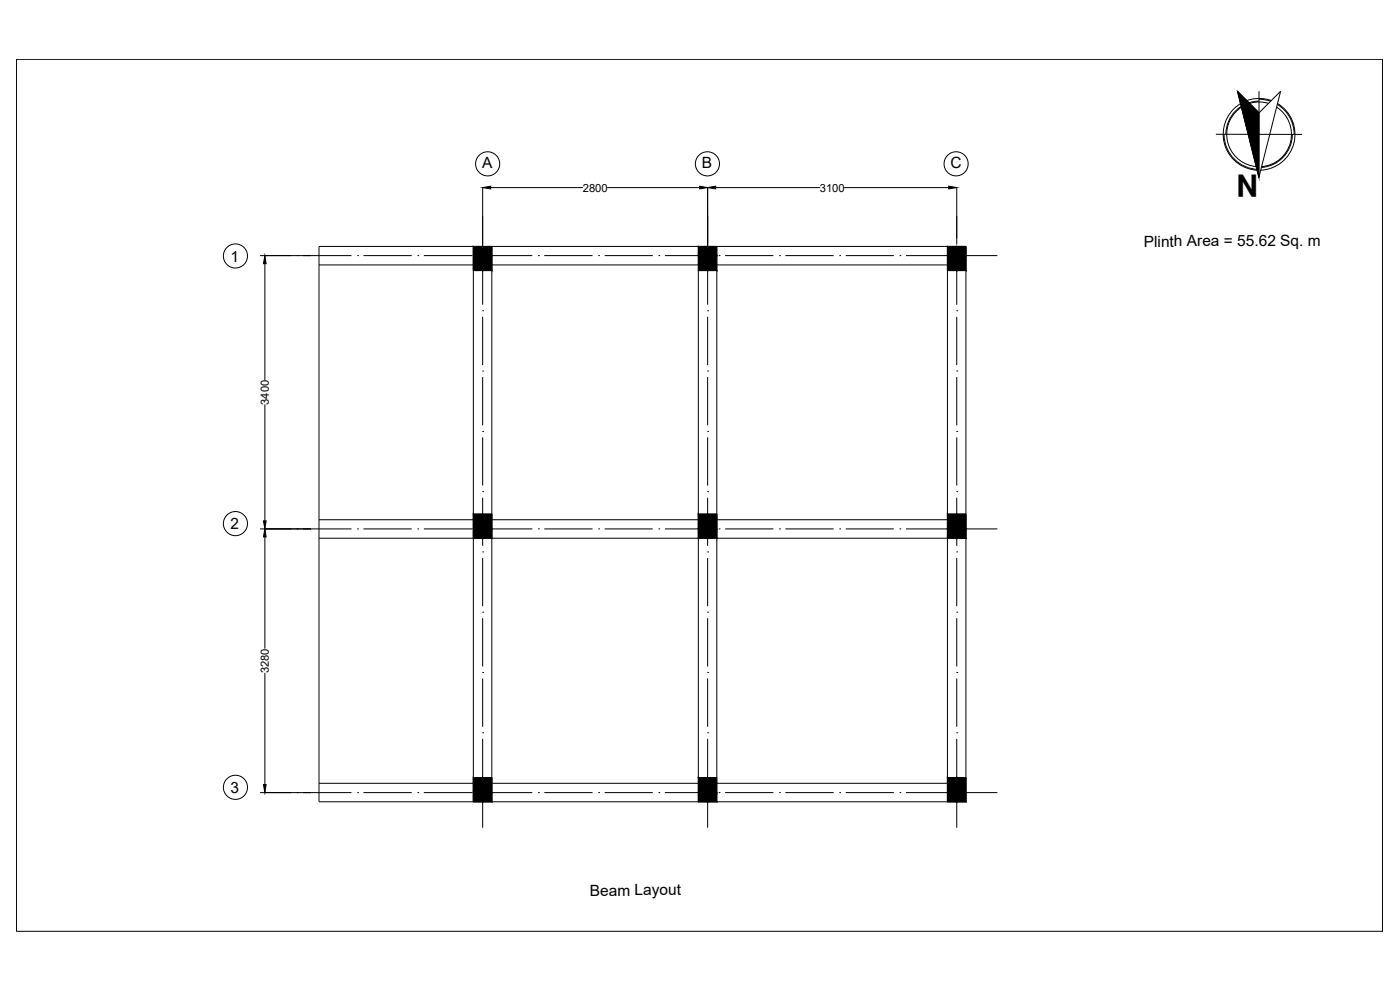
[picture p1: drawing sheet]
<svg xmlns="http://www.w3.org/2000/svg" width="420mm" height="297mm" viewBox="0 0 420 297" stroke-linecap="round" stroke-linejoin="round" font-family="sans-serif">
<!-- layer: 0 -->
<g fill="none" stroke="#000" stroke-width=".3">
<path d="M4.9 17.8h410v261.6h-410zM371.4 27.4l6.5 6.5 6.4-6.5-6.5 25.8zM377.9 27.4l-.1 25.8M377.9 30.3a10 10 0 0 0-10 10M377.9 29.8l3.4 .6M380.7 31a9.7 9.7 0 0 0-12.4 7.5 9.7 9.7 0 0 0 8.7 11.5M381.5 30.2a10.8 10.8 0 0 0-14.2 8 10.8 10.8 0 0 0 10 12.9M383.2 32.2a9.7 9.7 0 0 1 4.1 10.5 9.7 9.7 0 0 1-8.6 7.3M383.4 31.3a10.5 10.5 0 0 1 5 9M383.4 31.1a10.8 10.8 0 0 1 4.9 11.8 10.8 10.8 0 0 1-9.9 8.2M144.9 56.2v18.1M147.3 56.3h27.6"/>
<path d="M182.2 56.3h27.8M212.4 56.2v18.1M214.8 56.3h31.4M253.4 56.3h31.3M287.1 56.2v17.1M364.9 40.3h25.9M367.4 40.3a10.5 10.5 0 0 0 10.5 10.5M387.8 40.3a10 10 0 0 1-9.2 10M78 76.7h27.5M79.5 79.1v35M89.2 76.7h.1M95.7 73.9h194.2v166.7h-194.2z"/>
<path d="M95.7 79.5h188.6M107.3 76.7h.1M109.1 76.7h14.5M125.4 76.7h.1M127.2 76.7h14.5M142.1 73.9h5.5v7.3h-5.5zM142.1 73.9v166.7M143.5 76.7h.1M144.9 75.2h.1M144.9 77v14.4M145.3 76.7h14.5M147.6 73.9v166.7"/>
<path d="M161.6 76.7h.1M163.4 76.7h14.4M179.6 76.7h.1M181.5 76.7h14.4M197.7 76.7h.1M199.5 76.7h14.5M209.6 73.9h5.5v7.3h-5.5zM212.4 75.2h.1M212.4 76.9v14.5M215.8 76.7h.1M217.6 76.7h14.5M233.9 76.7h.1"/>
<path d="M235.7 76.7h14.5M252 76.7h.1M253.8 76.7h14.5M270.1 76.7h.1M271.9 76.7h14.5M284.3 73.9h5.6v7.3h-5.6zM284.3 73.9v166.7M287.1 75.2h.1M287.1 77v14.4M288.1 76.7h.1M290 76.7h9.3M144.9 93.2h.1"/>
<path d="M144.9 95.1v14.4M209.6 81.2v152.1M212.4 93.2h.1M212.4 95.1v14.4M215.1 81.2v152.1M287.1 93.2h.1M287.1 95.1v14.4M144.9 111.3h.1M144.9 113.1v14.5M212.4 111.3h.1M212.4 113.1v14.5M287.1 111.3h.1"/>
<path d="M287.1 113.1v14.5M79.5 121.3v35M144.9 129.4h.1M144.9 131.2v14.5M212.4 129.4h.1M212.4 131.2v14.5M287.1 129.4h.1M287.1 131.2v14.5M78 158.7h27.5M89.2 158.7h.1M95.7 155.9h194.2M107.3 158.7h.1"/>
<path d="M109.1 158.7h14.5M125.4 158.7h.1M127.2 158.7h14.5M142.1 154.2h5.5v7.3h-5.5zM143.5 158.7h.1M144.9 147.5h.1M144.9 149.3v14.5M145.3 158.7h14.5M161.6 158.7h.1M163.4 158.7h14.4M179.6 158.7h.1M181.5 158.7h14.4"/>
<path d="M197.7 158.7h.1M199.5 158.7h14.5M209.6 154.2h5.5v7.3h-5.5zM212.4 147.5h.1M212.4 157.8h.1M212.4 149.3v14.5M215.8 158.7h.1M217.6 158.7h14.5M233.9 158.7h.1M235.7 158.7h14.5M252 158.7h.1M253.8 158.7h14.5"/>
<path d="M270.1 158.7h.1M271.9 158.7h14.5M284.3 154.2h5.6v7.3h-5.6zM287.1 147.5h.1M287.1 149.3v14.5M288.1 158.7h.1M290 158.7h9.3M79.5 161.1v33.5M95.7 161.5h194.2M144.9 165.6h.1M144.9 167.4v14.5M212.4 165.6h.1"/>
<path d="M212.4 167.4v14.5M287.1 165.6h.1M287.1 167.4v14.5M144.9 183.7h.1M144.9 185.5v14.5M212.4 183.7h.1M212.4 185.5v14.5M287.1 183.7h.1M287.1 185.5v14.5M79.5 201.9v33.5M144.9 219.9h.1M144.9 201.8h.1"/>
<path d="M144.9 203.6v14.4M212.4 219.9h.1M212.4 201.8h.1M212.4 203.6v14.4M287.1 219.9h.1M287.1 201.8h.1M287.1 203.6v14.4M78 237.8h27.5M89.2 237.8h.1M95.7 235h188.6M107.3 237.8h.1M109.1 237.8h14.5"/>
<path d="M125.4 237.8h.1M127.2 237.8h14.5M142.1 233.3h5.5v7.3h-5.5zM143.5 237.8h.1M144.9 237.9h.1M144.9 221.7v14.4M144.9 239.8v8.6M145.3 237.8h14.5M161.6 237.8h.1M163.4 237.8h14.4M179.6 237.8h.1M181.5 237.8h14.4"/>
<path d="M197.7 237.8h.1M199.5 237.8h14.5M209.6 233.3h5.5v7.3h-5.5zM212.4 237.9h.1M212.4 221.7v14.4M212.4 239.8v8.6M215.8 237.8h.1M217.6 237.8h14.5M233.9 237.8h.1M235.7 237.8h14.5M252 237.8h.1M253.8 237.8h14.5"/>
<path d="M270.1 237.8h.1M271.9 237.8h14.5M284.3 233.3h5.6v7.3h-5.6zM287.1 237.9h.1M287.1 221.7v14.4M287.1 239.8v8.6M288.1 237.8h.1M290 237.8h9.3"/>
<circle cx="146.4" cy="49.2" r="3.6"/>
<circle cx="212.3" cy="49.2" r="3.6"/>
<circle cx="286.9" cy="49.2" r="3.6"/>
<circle cx="70.7" cy="76.8" r="3.6"/>
<circle cx="70.7" cy="157.1" r="3.6"/>
<circle cx="70.7" cy="236.2" r="3.6"/>
</g>
<g fill="#000" stroke="#000" stroke-width=".3">
<path d="M144.9 56.3l2.4-.4v.8zM210 55.9l2.4 .4-2.4 .4zM212.4 56.3l2.4-.4v.8zM284.7 55.9l2.4 .4-2.4 .4zM371.4 27.4l6.5 6.5-.1 19.3zM79.5 76.7l.4 2.4h-.8zM79.1 156.3h.8l-.4 2.4zM79.5 158.7l.4 2.4h-.8zM79.1 235.4h.8l-.4 2.4z"/>
<path d="M142.1 73.9l2.8 2.8v-2.8zM142.1 73.9l2.8 2.8h-2.8z"/>
<path d="M142.1 76.7l2.8 4.5v-4.5zM142.1 76.7l2.8 4.5h-2.8z"/>
<path d="M144.9 73.9l2.7 2.8v-2.8zM144.9 73.9l2.7 2.8h-2.7z"/>
<path d="M144.9 76.7l2.7 4.5v-4.5zM144.9 76.7l2.7 4.5h-2.7z"/>
<path d="M209.6 73.9l2.8 2.8v-2.8zM209.6 73.9l2.8 2.8h-2.8z"/>
<path d="M209.6 76.7l2.8 4.5v-4.5zM209.6 76.7l2.8 4.5h-2.8z"/>
<path d="M212.4 73.9l2.7 2.8v-2.8zM212.4 73.9l2.7 2.8h-2.7z"/>
<path d="M212.4 76.7l2.7 4.5v-4.5zM212.4 76.7l2.7 4.5h-2.7z"/>
<path d="M284.3 73.9l2.8 2.8v-2.8zM284.3 73.9l2.8 2.8h-2.8z"/>
<path d="M284.3 76.7l2.8 4.5v-4.5zM284.3 76.7l2.8 4.5h-2.8z"/>
<path d="M287.1 73.9l2.8 2.8v-2.8zM287.1 73.9l2.8 2.8h-2.8z"/>
<path d="M287.1 76.7l2.8 4.5v-4.5zM287.1 76.7l2.8 4.5h-2.8z"/>
<path d="M142.1 154.2l2.8 4.5v-4.5zM142.1 154.2l2.8 4.5h-2.8z"/>
<path d="M142.1 158.7l2.8 2.8v-2.8zM142.1 158.7l2.8 2.8h-2.8z"/>
<path d="M144.9 154.2l2.7 4.5v-4.5zM144.9 154.2l2.7 4.5h-2.7z"/>
<path d="M144.9 158.7l2.7 2.8v-2.8zM144.9 158.7l2.7 2.8h-2.7z"/>
<path d="M209.6 154.2l2.8 4.5v-4.5zM209.6 154.2l2.8 4.5h-2.8z"/>
<path d="M209.6 158.7l2.8 2.8v-2.8zM209.6 158.7l2.8 2.8h-2.8z"/>
<path d="M212.4 154.2l2.7 4.5v-4.5zM212.4 154.2l2.7 4.5h-2.7z"/>
<path d="M212.4 158.7l2.7 2.8v-2.8zM212.4 158.7l2.7 2.8h-2.7z"/>
<path d="M284.3 154.2l2.8 4.5v-4.5zM284.3 154.2l2.8 4.5h-2.8z"/>
<path d="M284.3 158.7l2.8 2.8v-2.8zM284.3 158.7l2.8 2.8h-2.8z"/>
<path d="M287.1 154.2l2.8 4.5v-4.5zM287.1 154.2l2.8 4.5h-2.8z"/>
<path d="M287.1 158.7l2.8 2.8v-2.8zM287.1 158.7l2.8 2.8h-2.8z"/>
<path d="M142.1 233.3l2.8 4.5v-4.5zM142.1 233.3l2.8 4.5h-2.8z"/>
<path d="M142.1 237.8l2.8 2.8v-2.8zM142.1 237.8l2.8 2.8h-2.8z"/>
<path d="M144.9 233.3l2.7 4.5v-4.5zM144.9 233.3l2.7 4.5h-2.7z"/>
<path d="M144.9 237.8l2.7 2.8v-2.8zM144.9 237.8l2.7 2.8h-2.7z"/>
<path d="M209.6 233.3l2.8 4.5v-4.5zM209.6 233.3l2.8 4.5h-2.8z"/>
<path d="M209.6 237.8l2.8 2.8v-2.8zM209.6 237.8l2.8 2.8h-2.8z"/>
<path d="M212.4 233.3l2.7 4.5v-4.5zM212.4 233.3l2.7 4.5h-2.7z"/>
<path d="M212.4 237.8l2.7 2.8v-2.8zM212.4 237.8l2.7 2.8h-2.7z"/>
<path d="M284.3 233.3l2.8 4.5v-4.5zM284.3 233.3l2.8 4.5h-2.8z"/>
<path d="M284.3 237.8l2.8 2.8v-2.8zM284.3 237.8l2.8 2.8h-2.8z"/>
<path d="M287.1 233.3l2.8 4.5v-4.5zM287.1 233.3l2.8 4.5h-2.8z"/>
<path d="M287.1 237.8l2.8 2.8v-2.8zM287.1 237.8l2.8 2.8h-2.8z"/>
</g>
<text font-size="8.9" x="377.6" y="52.4" transform="rotate(-180 377.6 52.4)">N</text>
<g font-size="4.7">
<text x="144.7" y="50.3">A</text>
<text x="210.6" y="50.3">B</text>
<text x="285.2" y="50.3">C</text>
<text x="343.3" y="74">Plinth Area = 55.62 Sq. m</text>
<text x="69.2" y="78.5">1</text>
<text x="69.2" y="158.8" transform="rotate(-1 69.2 158.8)">2</text>
<text x="69.2" y="237.9">3</text>
<text x="177" y="268.7">Beam Layout</text>
</g>
<g font-size="3.4">
<text x="174.9" y="57.5">2800</text>
<text x="246" y="57.5">3100</text>
<text x="80.7" y="121.4" transform="rotate(-90 80.7 121.4)">3400</text>
<text x="80.7" y="202" transform="rotate(-90 80.7 202)">3280</text>
</g>
</svg>
